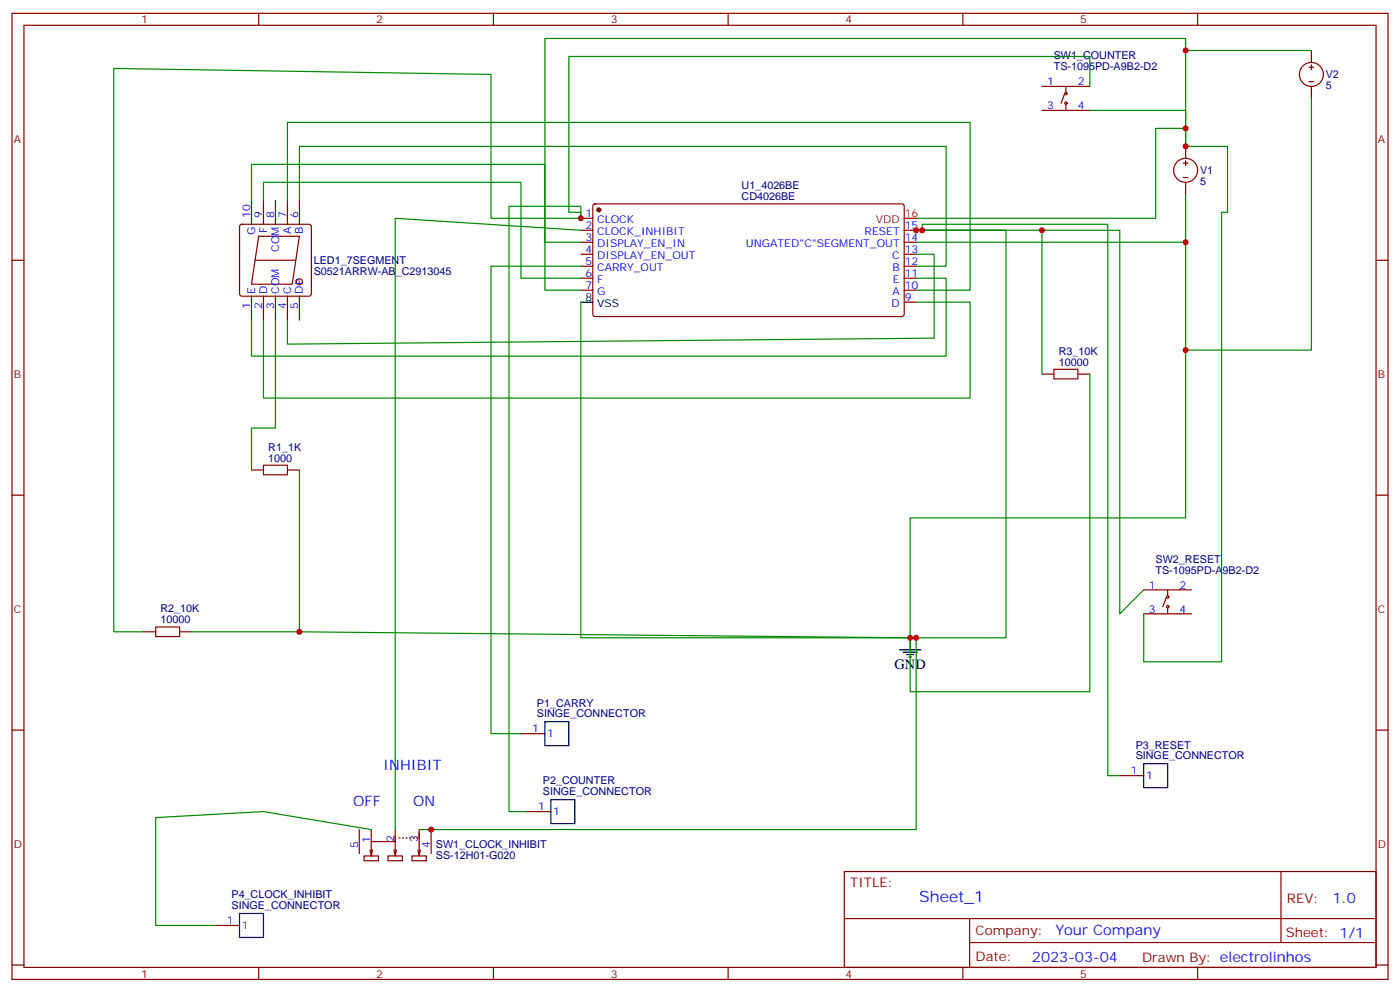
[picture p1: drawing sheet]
<svg xmlns="http://www.w3.org/2000/svg" width="412mm" height="292mm" viewBox="0 0 412 292" stroke-linecap="round" stroke-linejoin="round" font-family="sans-serif">
<g fill="none" stroke="#870000" stroke-width=".35">
<path d="M3.5 3.9h405.4v284.4h-405.4zM7.1 7.4h398.2v277.3h-398.2zM76.2 3.9v3.5M145.3 3.9v3.5M214.5 3.9v3.5M283.6 3.9v3.5M352.8 3.9v3.5M385.6 19.8h1.4M386.3 14.9v3.5M386.3 19.1v1.4M306.9 32.5h14.1M306.9 25.4h14.1"/>
<path d="M313.6 27.6l-1 2.8M314 25.4v1.8M314 30.7v1.8M385.6 24h1.4M386.3 25.4v3.6M74.1 58.9v7.1M77.6 58.9v7.1M81.1 58.9v7.1M84.7 58.9v7.1M88.2 58.9v7.1M348.5 48h1.5M348.5 52.2h1.5"/>
<path d="M349.2 43.1v3.5M349.2 47.3v1.4M349.2 53.7v3.5M3.5 76.6h3.6M70.8 66.2l.5-.2h19.7l.5 .2 .2 .5v19.8l-.2 .5-.5 .2h-19.7l-.5-.3-.2-.4v-19.8zM75.1 76.6h12M76.2 69.5h12l-2.1 14.1h-12zM171.1 64.2h3.5M171.1 67.8h3.5M171.1 71.3h3.5M171.1 74.8h3.5M171.1 78.4h3.5"/>
<path d="M174.9 60.2l.4-.2 90.6 .1 .4 .6v32l-.7 .5-90.5-.1-.5-.6v-31.8zM266.3 67.8h3.6M266.3 71.3h3.6M266.3 74.8h3.6M266.3 78.4h3.6M405.3 76.6h3.6M74.1 87.2v7M77.6 87.2v7M81.1 87.2v7M84.7 87.2v7M88.2 87.2v7M171.1 81.9h3.5"/>
<path d="M171.1 85.4h3.5M266.3 81.9h3.6M266.3 85.4h3.6M266.3 88.9h3.6M306.9 110.1h3.5M317.5 110.1h3.5M74.1 138.3h3.5M84.7 138.3h3.5M3.5 145.7h3.6M405.3 145.7h3.6M336.9 173.6h14.1M343.6 175.7l-1.1 2.8"/>
<path d="M344 173.6v1.8M344 178.9v1.8M42.3 185.9h3.6M52.9 185.9h3.5M336.9 180.7h14.1M3.5 214.9h3.6M153.5 215.9h7M405.3 214.9h3.6M155.2 238.9h7.1M329.8 228.3h7.1M105.8 244.2v7M107.2 251.9h4.3v1.4h-4.3z"/>
<path d="M109 250.2l.4 1.7M109.4 244.2v3.5M109.7 250.2l-.3 1.7M114.3 251.9h4.2v1.4h-4.2zM116.1 250.2l.3 1.7 .4-1.7M116.4 247.7h-7v4.2M116.4 247.7v3.5M116.4 244.2v3.5M117.5 246.6h.3M118.5 246.6h.4M119.6 246.6h.3M120.6 246.6h.4"/>
<path d="M121.4 251.9h4.2v1.4h-4.2zM121.7 246.6h.4M122.8 246.6h.3M123.1 250.2l.4 1.7 .3-1.7M123.5 244.2v7M127 244.2v7M248.7 256.5h156.6v28.2h-156.6zM377.3 256.5v20.9M63.5 272.4h7.1M248.7 270.4h156.5M285.6 277.4h119.6M285.6 270.4v14.1"/>
<path d="M3.5 284h3.6M76.2 284.7v3.6M145.3 284.7v3.6M214.5 284.7v3.6M283.6 284.7v3.6M352.8 284.7v3.6M405.3 284h3.6"/>
<circle cx="314" cy="30.4" r=".35"/>
<circle cx="314" cy="27.6" r=".35"/>
<circle cx="386.3" cy="21.9" r="3.5"/>
<circle cx="349.2" cy="50.1" r="3.5"/>
<circle cx="88.2" cy="82.9" r=".88"/>
<circle cx="344" cy="178.5" r=".35"/>
<circle cx="344" cy="175.7" r=".35"/>
</g>
<circle cx="176.4" cy="61.8" r=".53" fill="#870000" stroke="#870000" stroke-width=".35"/>
<path d="M171.1 88.9h3.5M264.9 191.2h6.4M266 191.9h4.2M267.1 192.7h2.1M267.8 193.4h.7M268.1 187.7v3.5M160.5 212.4h7.1v7.1h-7.1zM162.3 235.3h7v7.1h-7zM336.9 224.8h7.1v7h-7.1zM70.6 268.9h7v7h-7z" fill="none" stroke="#000" stroke-width=".35"/>
<path d="M266.3 64.2h3.6" fill="none" stroke="#f00" stroke-width=".35"/>
<g fill="none" stroke="#008700" stroke-width=".35">
<path d="M349.2 14.9h37.1M321 25.4v-8.8h-153.4v45.9h3.5v1.7h-26.5v-42.3l-111.1-1.8v165.8h8.8M321 32.5h28.2v10.6h12.4v19.4h-1.8v132.3h-22.9v-14.1M349.2 37.8h-8.8v26.4h-70.5M386.3 29v74h-37.1M74.1 58.9v-10.5h86.4v37h10.6M77.6 58.9v-5.2h75.9v28.2h17.6M84.7 58.9v-22.9h201.1v49.4h-15.9M88.2 58.9v-15.8h190.5v35.3h-8.8M349.2 57.2v95.2h-81.1v35.3l-179.9-1.8v-47.6M349.2 43.1v-31.8h-188.7v60h10.6M171.1 78.4h-26.5v137.5h8.9"/>
<path d="M171.1 64.2v-3.5h-21.2v178.2h5.3M171.1 67.8l-54.7-3.6v180M269.9 74.8h5.3v24.7l-190.5 1.8v-7.1M269.9 71.3h79.3M271.6 67.8v-1.8h54.7v162.3h3.5M306.9 67.8v42.3M81.1 94.2v31.8h-7v12.3M171.1 88.9v98.8h97M269.9 88.9h15.9v28.3h-208.2v-23M269.9 81.9h8.8v22.9h-204.6v-10.6M321 110.1v93.5h-52.9v-15.9M336.9 173.6l-7.1 7.1v-112.9h-59.9h26.4v119.9h-28.2"/>
<path d="M56.4 185.9h31.8M269.9 187.7v56.5h-146.4M109.4 244.2l-31.8-5.3-31.7 1.7v31.8h17.6"/>
</g>
<path d="M310.4 108.7h7.1v2.8h-7.1zM77.6 136.9h7.1v2.8h-7.1zM45.9 184.5h7v2.9h-7z" fill="none" stroke="#a10000" stroke-width=".35"/>
<g fill="#c00">
<circle cx="268.1" cy="187.7" r=".88"/>
<circle cx="88.2" cy="185.9" r=".88"/>
<circle cx="269.9" cy="67.8" r=".88"/>
<circle cx="349.3" cy="43.1" r=".88"/>
<circle cx="349.3" cy="71.3" r=".88"/>
<circle cx="349.3" cy="37.8" r=".88"/>
<circle cx="171.1" cy="64.2" r=".88"/>
<circle cx="306.9" cy="67.8" r=".88"/>
<circle cx="269.9" cy="187.7" r=".88"/>
<circle cx="127" cy="244.2" r=".88"/>
<circle cx="349.3" cy="14.9" r=".88"/>
<circle cx="349.3" cy="103" r=".88"/>
<circle cx="271.6" cy="67.8" r=".88"/>
</g>
<text font-size="4.6" fill="#00f" x="270.8" y="265.5">Sheet_1</text>
<text font-size="4.2" x="263.5" y="196.9">GND</text>
<g font-size="4.2" fill="#00f">
<text x="112.9" y="226.5">INHIBIT</text>
<text x="104.1" y="237.1">OFF</text>
<text x="121.7" y="237.1">ON</text>
<text x="392.5" y="265.8">1.0</text>
<text x="310.9" y="275.3">Your Company</text>
<text x="304" y="283.1">2023-03-04</text>
</g>
<g font-size="3.9" fill="#800">
<text x="250.5" y="261.1">TITLE:</text>
<text x="379.1" y="265.8">REV:</text>
<text x="287.4" y="275.3">Company:</text>
<text x="378.7" y="275.9">Sheet: 1/1</text>
<text x="287.4" y="283">Date:</text>
<text x="336.4" y="283.1">Drawn By: electrolinhos</text>
</g>
<g font-size="3.2" fill="#800">
<text x="41.6" y="6.9">1</text>
<text x="110.8" y="6.9">2</text>
<text x="179.9" y="6.9">3</text>
<text x="249.1" y="6.9">4</text>
<text x="318.2" y="6.9">5</text>
<text x="4.1" y="42">A</text>
<text x="405.9" y="42">A</text>
<text x="4.1" y="111.2">B</text>
<text x="405.9" y="111.2">B</text>
<text x="4.1" y="180.3">C</text>
<text x="405.9" y="180.3">C</text>
<text x="4.1" y="249.4">D</text>
<text x="405.9" y="249.4">D</text>
<text x="41.6" y="287.7">1</text>
<text x="110.8" y="287.7">2</text>
<text x="179.9" y="287.7">3</text>
<text x="249.1" y="287.7">4</text>
<text x="318.2" y="287.7">5</text>
</g>
<g font-size="3.2" fill="#000080">
<text x="310.4" y="17.4">SW1_COUNTER</text>
<text x="310.4" y="20.6">TS-1095PD-A9B2-D2</text>
<text x="390.5" y="23.1">V2</text>
<text x="390.5" y="26.2">5</text>
<text x="353.5" y="51.3">V1</text>
<text x="218.4" y="58.9">CD4026BE</text>
<text x="218.4" y="55.7">U1_4026BE</text>
<text x="353.5" y="54.5">5</text>
<text x="92.4" y="77.7">LED1_7SEGMENT</text>
<text x="92.4" y="81">S0521ARRW-AB_C2913045</text>
<text x="311.9" y="107.6">10000</text>
<text x="311.9" y="104.4">R3_10K</text>
<text x="79" y="135.9">1000</text>
<text x="79" y="132.6">R1_1K</text>
<text x="340.4" y="165.6">SW2_RESET</text>
<text x="340.4" y="168.8">TS-1095PD-A9B2-D2</text>
<text x="47.3" y="183.5">10000</text>
<text x="47.3" y="180.2">R2_10K</text>
<text x="158.1" y="208">P1_CARRY</text>
<text x="158.1" y="211.1">SINGE_CONNECTOR</text>
<text x="334.5" y="220.3">P3_RESET</text>
<text x="334.5" y="223.5">SINGE_CONNECTOR</text>
<text x="159.9" y="230.9">P2_COUNTER</text>
<text x="159.9" y="234.1">SINGE_CONNECTOR</text>
<text x="128.4" y="249.5">SW1_CLOCK_INHIBIT</text>
<text x="128.4" y="252.7">SS-12H01-G020</text>
<text x="68.2" y="267.6">SINGE_CONNECTOR</text>
<text x="68.2" y="264.4">P4_CLOCK_INHIBIT</text>
</g>
<g font-size="3.2" fill="#00f">
<text x="308.4" y="25.1">1</text>
<text x="317.5" y="25.1">2</text>
<text x="308.4" y="32.1">3</text>
<text x="317.5" y="32.1">4</text>
<text x="73.7" y="64.2" transform="rotate(-90 73.7 64.2)">10</text>
<text x="77.3" y="64.2" transform="rotate(-90 77.3 64.2)">9</text>
<text x="80.8" y="64.2" transform="rotate(-90 80.8 64.2)">8</text>
<text x="84.3" y="64.2" transform="rotate(-90 84.3 64.2)">7</text>
<text x="87.8" y="64.2" transform="rotate(-90 87.8 64.2)">6</text>
<text x="172.4" y="63.9">1</text>
<text x="175.9" y="65.7">CLOCK</text>
<text x="75.1" y="69.2" transform="rotate(-90 75.1 69.2)">G</text>
<text x="78.7" y="68.5" transform="rotate(-90 78.7 68.5)">F</text>
<text x="85.7" y="68.9" transform="rotate(-90 85.7 68.9)">A</text>
<text x="89.3" y="68.9" transform="rotate(-90 89.3 68.9)">B</text>
<text x="172.4" y="67.4">2</text>
<text x="172.4" y="70.9">3</text>
<text x="175.9" y="69.2">CLOCK_INHIBIT</text>
<text x="254.7" y="69.2">RESET</text>
<text x="266.5" y="70.9">14</text>
<text x="266.5" y="67.4">15</text>
<text x="82.2" y="74.1" transform="rotate(-90 82.2 74.1)">COM</text>
<text x="172.4" y="74.5">4</text>
<text x="172.4" y="78">5</text>
<text x="175.9" y="72.7">DISPLAY_EN_IN</text>
<text x="175.9" y="76.2">DISPLAY_EN_OUT</text>
<text x="219.7" y="72.7">UNGATED&quot;C&quot;SEGMENT_OUT</text>
<text x="262.8" y="76.2">C</text>
<text x="266.5" y="78">12</text>
<text x="266.5" y="74.5">13</text>
<text x="172.4" y="81.5">6</text>
<text x="175.9" y="79.8">CARRY_OUT</text>
<text x="175.9" y="83.3">F</text>
<text x="262.9" y="79.8">B</text>
<text x="263" y="83.3">E</text>
<text x="266.5" y="81.5">11</text>
<text x="75.1" y="86.5" transform="rotate(-90 75.1 86.5)">E</text>
<text x="78.7" y="86.5" transform="rotate(-90 78.7 86.5)">D</text>
<text x="82.2" y="86.5" transform="rotate(-90 82.2 86.5)">COM</text>
<text x="85.7" y="86.5" transform="rotate(-90 85.7 86.5)">C</text>
<text x="89.3" y="86.5" transform="rotate(-90 89.3 86.5)">DP</text>
<text x="172.4" y="85.1">7</text>
<text x="175.9" y="86.8">G</text>
<text x="262.9" y="86.8">A</text>
<text x="266.5" y="88.6">9</text>
<text x="266.5" y="85.1">10</text>
<text x="73.7" y="90.9" transform="rotate(-90 73.7 90.9)">1</text>
<text x="77.3" y="90.9" transform="rotate(-90 77.3 90.9)">2</text>
<text x="80.8" y="90.9" transform="rotate(-90 80.8 90.9)">3</text>
<text x="84.3" y="90.9" transform="rotate(-90 84.3 90.9)">4</text>
<text x="87.8" y="90.9" transform="rotate(-90 87.8 90.9)">5</text>
<text x="262.6" y="90.3">D</text>
<text x="338.4" y="173.2">1</text>
<text x="347.5" y="173.2">2</text>
<text x="338.4" y="180.3">3</text>
<text x="347.5" y="180.3">4</text>
<text x="156.7" y="215.6">1</text>
<text x="161.2" y="217">1</text>
<text x="333.1" y="227.9">1</text>
<text x="337.6" y="229.3">1</text>
<text x="158.5" y="238.5">1</text>
<text x="163" y="239.9">1</text>
<text x="105.5" y="249.4" transform="rotate(-90 105.5 249.4)">5</text>
<text x="109" y="248" transform="rotate(-90 109 248)">1</text>
<text x="116.1" y="247.7" transform="rotate(-90 116.1 247.7)">2</text>
<text x="123.1" y="247.7" transform="rotate(-90 123.1 247.7)">3</text>
<text x="126.6" y="249.4" transform="rotate(-90 126.6 249.4)">4</text>
<text x="66.8" y="272">1</text>
<text x="71.3" y="273.4">1</text>
</g>
<g font-size="3.2" fill="#f00">
<text x="258" y="65.7">VDD</text>
<text x="266.5" y="63.9">16</text>
</g>
<g font-size="3.2">
<text x="172.4" y="88.6">8</text>
<text x="175.9" y="90.3">VSS</text>
</g>
</svg>
